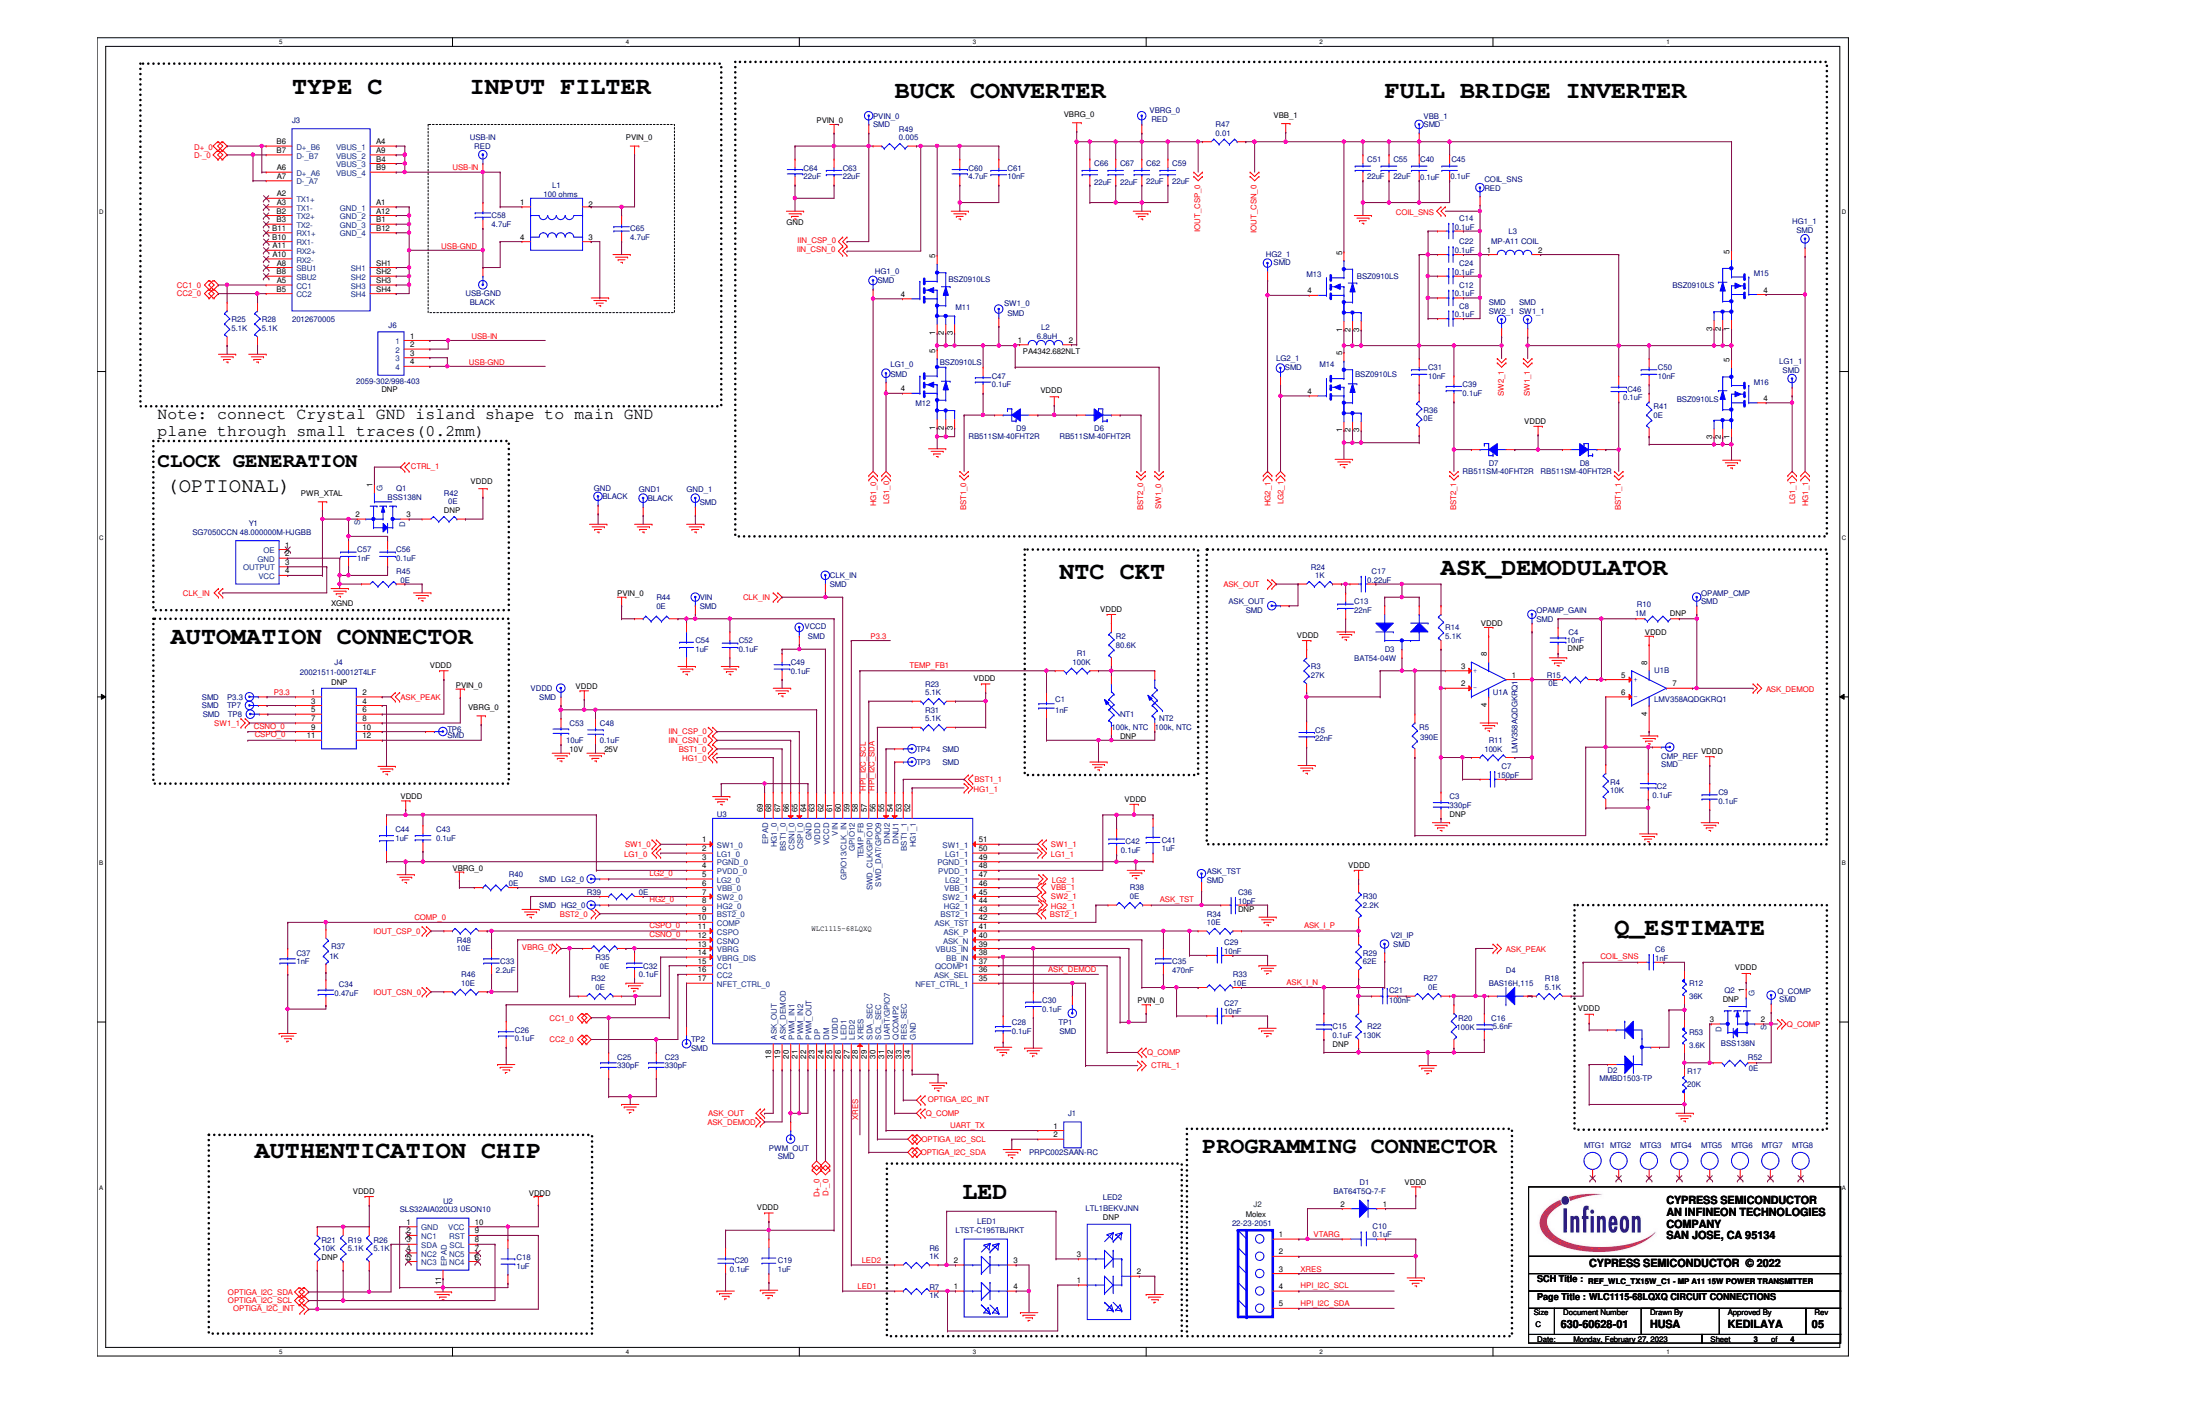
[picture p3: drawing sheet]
# OrCAD Capture schematic REF_WLC_TX15W_C1-MP A11 15W POWER TRANSMITTER REV05.DSN

## Sheets
1 02: BLOCK DIAGRAM: title: REF_WLC_TX15W_C1 - MP A11 15W POWER TRANSMITTER; rev: 05; note: 630-60628-01
2 01: TITLE PAGE
3 04: REVISION HISTORY
4 03: WLC1115 CIRCUIT CONNECTION: size C

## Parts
ASK_OUT  SMD  [SMDTP]
ASK_TST  SMD  [SMDTP]
C1  1nF  [capc1608x90n_ty]
C2  0.1uF  [capc1005x56n_cyps]
C3  330pF  [capc1608x90n_ty]
C4  10nF  [capc1608x90n_ty]
C5  22nF  [capc1608x90n_ty]
C6  1nF  [capc1608x90n_ty]
C7  150pF  [capc1608x90n_ty]
C8  0.1uF  [CAPC3216X190N_A]
C9  0.1uF  [capc1005x56n_cyps]
C10  0.1uF  [capc1005x56n_cyps]
C12  0.1uF  [CAPC3216X190N_A]
C13  22nF  [capc1608x90n_ty]
C14  0.1uF  [CAPC3216X190N_A]
C15  0.1uF  [capc1005x56n_cyps]
C16  5.6nF  [capc1608x90n_ty]
C17  0.22uF  [capc1608x90n_ty]
C18  1uF  [CAPC1005X56N_CYPS]
C19  1uF  [CAPC1005X56N_CYPS]
C20  0.1uF  [capc1005x56n_cyps]
C21  100nF  [capc1608x90n_ty]
C22  0.1uF  [CAPC3216X190N_A]
C23  330pF  [capc1608x90n_ty]
C24  0.1uF  [CAPC3216X190N_A]
C25  330pF  [capc1608x90n_ty]
C26  0.1uF  [capc1005x56n_cyps]
C27  10nF  [capc1608x90n_ty]
C28  0.1uF  [capc1005x56n_cyps]
C29  10nF  [capc1608x90n_ty]
C30  0.1uF  [capc1005x56n_cyps]
C31  10nF  [capc1608x90n_ty]
C32  0.1uF  [capc1005x56n_cyps]
C33  2.2uF  [capc1005x56n_cyps]
C34  0.47uF  [capc1608x90n_ty]
C35  470nF  [capc1005x56n_cyps]
C36  10pF  [capc1608x90n_ty]
C37  1nF  [capc1608x90n_ty]
C39  0.1uF  [capc1005x56n_cyps]
C40  0.1uF  [capc1608x90n_ty]
C41  1uF  [CAPC1005X56N_CYPS]
C42  0.1uF  [capc1005x56n_cyps]
C43  0.1uF  [capc1005x56n_cyps]
C44  1uF  [CAPC1005X56N_CYPS]
C45  0.1uF  [capc1608x90n_ty]
C46  0.1uF  [capc1005x56n_cyps]
C47  0.1uF  [capc1005x56n_cyps]
C48  0.1uF  [capc1005x56n_cyps]
C49  0.1uF  [capc1005x56n_cyps]
C50  10nF  [capc1608x90n_ty]
C51  22uF  [capc2012X70n_murata]
C52  0.1uF  [capc1005x56n_cyps]
C53  10uF  [capc2012X70n_murata]
C54  1uF  [CAPC1005X56N_CYPS]
C55  22uF  [capc2012X70n_murata]
C56  0.1uF  [capc1005x56n_cyps]
C57  1nF  [capc1608x90n_ty]
C58  4.7uF  [capc2012X70n_murata]
C59  22uF  [CAPC3216X190N_A]
C60  4.7uF  [capc2012X70n_murata]
C61  10nF  [capc1608x90n_ty]
C62  22uF  [CAPC3216X190N_A]
C63  22uF  [CAPC3216X190N_A]
C64  22uF  [CAPC3216X190N_A]
C65  4.7uF  [capc2012X70n_murata]
C66  22uF  [CAPC3216X190N_A]
C67  22uF  [CAPC3216X190N_A]
CLK_IN  SMD  [SMDTP]
CMP_REF  SMD  [SMDTP]
COIL_SNS  RED  [TP-43R_S]
D1  BAT64T5Q-7-F  [BAT64T5Q-7-F]
D2  MMBD1503-TP  [sot23_1_2_3]
D3  BAT54-04W  [BAT5404W]
D4  BAS16H,115  [SOD123F_NXP]
D6  RB511SM-40FHT2R  [SOD-523N]
D7  RB511SM-40FHT2R  [SOD-523N]
D8  RB511SM-40FHT2R  [SOD-523N]
D9  RB511SM-40FHT2R  [SOD-523N]
GND  BLACK  [TP-43R_S]
GND1  BLACK  [TP-43R_S]
GND_1  SMD  [SMDTP]
HG1_0  SMD  [SMDTP]
HG1_1  SMD  [SMDTP]
HG2_0  SMD  [SMDTP]
HG2_1  SMD  [SMDTP]
J1  PRPC002SAAN-RC  [HDR2X1]
J2  22-23-2051  [HDR5_KEYED_M]
J3  2012670005  [MOLEX_2012670005]
J4  20021511-00012T4LF  [20021511-00012T4LF]
J6  2059-302/998-403  [WAGO_2059-302998-403]
L1  100 ohms  [DLW5BTM101TQ2L]
L2  6.8uH  [PA4342-682NLT]
L3  MP-A11 COIL  [WURTH_760308103146_CYPS_OFFSET]
LED1  LTST-C195TBJRKT  [LTST-C195TBJRKT]
LED2  LTL1BEKVJNN  [LTL1BEKVJNN]
LG1_0  SMD  [SMDTP]
LG1_1  SMD  [SMDTP]
LG2_0  SMD  [SMDTP]
LG2_1  SMD  [SMDTP]
M11  BSZ0910LS  [INFINEON-PG-TSDSON-8-32]
M12  BSZ0910LS  [INFINEON-PG-TSDSON-8-32]
M13  BSZ0910LS  [INFINEON-PG-TSDSON-8-32]
M14  BSZ0910LS  [INFINEON-PG-TSDSON-8-32]
M15  BSZ0910LS  [INFINEON-PG-TSDSON-8-32]
M16  BSZ0910LS  [INFINEON-PG-TSDSON-8-32]
MTG1  MTG_125  [MTG330_390]
MTG2  MTG_125  [MTG330_390]
MTG3  MTG_125  [MTG330_390]
MTG4  MTG_125  [MTG330_390]
MTG5  MTG_125  [MTG330_390]
MTG6  MTG_125  [MTG330_390]
MTG7  MTG_125  [MTG330_390]
MTG8  MTG_125  [MTG330_390]
NT1  100k, NTC  [resc1608x55n_pec]
NT2  100k, NTC  [NXFT15WF104FEAB021]
OPAMP_CMP  SMD  [SMDTP]
OPAMP_GAIN  SMD  [SMDTP]
P3.3  SMD  [SMDTP]
PVIN_0  SMD  [SMDTP]
PWM_OUT  SMD  [SMDTP]
Q1  BSS138N  [SOT23_1_2_3]
Q2  BSS138N  [SOT23_1_2_3]
Q_COMP  SMD  [SMDTP]
R1  100K  [resc1608x55n_pec]
R2  80.6K  [resc1608x55n_pec]
R3  27K  [resc1608x55n_pec]
R4  10K  [resc1608x55n_pec]
R5  390E  [resc1608x55n_pec]
R6  1K  [resc1608x55n_pec]
R7  1K  [resc1608x55n_pec]
R10  1M  [resc1608x55n_pec]
R11  100K  [resc1608x55n_pec]
R12  36K  [resc1608x55n_pec]
R14  5.1K  [resc1608x55n_pec]
R15  0E  [resc1608x55n_pec]
R17  20K  [resc1608x55n_pec]
R18  5.1K  [resc1608x55n_pec]
R19  5.1K  [resc1608x55n_pec]
R20  100K  [resc1608x55n_pec]
R21  10K  [resc1608x55n_pec]
R22  130K  [resc1608x55n_pec]
R23  5.1K  [resc1608x55n_pec]
R24  1K  [resc1608x55n_pec]
R25  5.1K  [resc1608x55n_pec]
R26  5.1K  [resc1608x55n_pec]
R27  0E  [resc1608x55n_pec]
R28  5.1K  [resc1608x55n_pec]
R29  62E  [resc1608x55n_pec]
R30  2.2K  [resc1608x55n_pec]
R31  5.1K  [resc1608x55n_pec]
R32  0E  [RESC1005X40N_PEC]
R33  10E  [RESC1005X40N_PEC]
R34  10E  [RESC1005X40N_PEC]
R35  0E  [resc1608x55n_pec]
R36  0E  [resc1608x55n_pec]
R37  1K  [resc1608x55n_pec]
R38  0E  [RESC1005X40N_PEC]
R39  0E  [RESC1005X40N_PEC]
R40  0E  [RESC1005X40N_PEC]
R41  0E  [resc1608x55n_pec]
R42  0E  [resc1608x55n_pec]
R44  0E  [resc1608x55n_pec]
R45  0E  [resc1608x55n_pec]
R46  10E  [RESC1005X40N_PEC]
R47  0.01  [R1206_OHMITE]
R48  10E  [RESC1005X40N_PEC]
R49  0.005  [R1206_OHMITE]
R52  0E  [RESC1005X40N_PEC]
R53  3.6K  [resc1608x55n_pec]
SW1_0  SMD  [SMDTP]
SW1_1  SMD  [SMDTP]
SW2_1  SMD  [SMDTP]
TP1  SMD  [SMDTP]
TP2  SMD  [SMDTP]
TP3  SMD  [SMDTP]
TP4  SMD  [SMDTP]
TP6  SMD  [SMDTP]
TP7  SMD  [SMDTP]
TP8  SMD  [SMDTP]
U1  LMV358AQDGKRQ1  [DGK8]  (sections A,B)
U2  SLS32AIA020U3 USON10  [PG-USON-10-2]
U3  WLC1115-68LQXQ  [QFN40P800X800X60-69N_cus]
USB-GND  BLACK  [TP-43R_S]
USB-IN  RED  [TP-43R_S]
V2I_IP  SMD  [SMDTP]
VBB_1  SMD  [SMDTP]
VBRG_0  RED  [TP-43R_S]
VCCD  SMD  [SMDTP]
VDDD  SMD  [SMDTP]
VIN  SMD  [SMDTP]
Y1  SG7050CCN 48.000000M-HJGBB  [SG7050CCN48000000M-HJGBB]

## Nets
GND: C1.1 C2.2 C3.2 C4.2 C5.1 C9.1 C10.2 C13.1 C15.1 C16.1 C18.2 C19.2 C20.1 C23.2 C25.2 C26.2 C27.2 C28.2 C29.2 C30.2 C32.2 C34.2 C36.2 C37.2 C40.1 C41.2 C42.2 C43.2 C44.2 C45.1 C48.1 C49.1 C51.1 C52.1 C53.2 C54.2 C55.1 C59.1 C60.2 C61.1 C62.1 C63.1 C64.2 C65.1 C66.1 C67.1 D2.1 GND.1 GND1.1 GND_1.1 J1.2 J2.2 J4.4 L1.3 LED1.3 LED1.4 LED2.2 M12.1(S) M12.2(S) M12.3(S) M14.1(S) M14.2(S) M14.3(S) M16.1(S) M16.2(S) M16.3(S) NT1.1 NT2.1 R4.1 R17.1 R20.1 R22.1 R25.1 R28.1 R36.1 R39.2 R41.1 R45.2 U1.4(V-) U2.1(GND) U2.11(EPAD) U3.3(PGND_0) U3.34(GND) U3.49(PGND_1) U3.64(GND) U3.69(EPAD)
PVIN_0: C28.1 C30.1 C63.2 C64.1 C65.2 J4.8 L1.2 PVIN_0.1 R44.2 R49.2 U3.38(BB_IN) U3.39(VBUS_IN) U3.65(CSPI_0)
VDDD: C9.2 C18.1 C19.1 C20.2 C41.1 C42.1 C43.1 C44.1 C48.2 C53.1 D1.1(CATHODE) D2.2 D6.1(ANODE) D7.1(ANODE) D8.1(ANODE) D9.1(ANODE) J4.6 Q2.1(G) R2.2 R3.2 R19.1 R21.2 R23.1 R26.1 R30.2 R31.1 R42.2 U1.8(V+) U2.10(VCC) U3.4(PVDD_0) U3.25(VDDD) U3.48(PVDD_1) U3.63(VDDD) VDDD.1
ASK_DEMOD: OPAMP_CMP.1 R10.1 U1.7(OUT) U3.19(ASK_DEMOD) U3.36(ASK_SEL)
ASK_I_N: C15.2 C21.2 R22.2 R29.1 R33.2 V2I_IP.1
ASK_I_P: R29.2 R30.1 R34.2
ASK_OUT: ASK_OUT.1 R24.1 U3.18(ASK_OUT)
ASK_PEAK: C16.2 D4.1(CATHODE) J4.2 R20.2 R27.2
ASK_TST: ASK_TST.1 C36.1 R38.2
BST1_0: C47.2 D9.2(CATHODE) U3.67(BST1_0)
BST1_1: C46.1 D8.2(CATHODE) U3.53(BST1_1)
BST2_0: D6.2(CATHODE) U3.9(BST2_0)
BST2_1: C39.2 D7.2(CATHODE) U3.43(BST2_1)
CC1_0: C25.1 J3.A5(CC1) R25.2 U3.15(CC1)
CC2_0: C23.1 J3.B5(CC2) R28.2 U3.16(CC2)
CLK_IN: CLK_IN.1 U3.60(GPIO13/CLK_IN) Y1.3(OUTPUT)
COIL_SNS: C6.2 C8.1 C12.1 C14.1 C22.1 C24.1 COIL_SNS.1 L3.1 R18.1
COMP_0: C37.1 R37.1 U3.10(COMP)
CSNO_0: C33.2 J4.9 R46.1 U3.12(CSNO)
CSPO_0: C33.1 J4.11 R48.1 U3.11(CSPO)
CTRL_1: Q1.1(G) TP1.1 U3.35(NFET_CTRL_1)
D+_0: J3.A6(D+) J3.B6(D+) U3.23(DP)
D-_0: J3.A7(D-) J3.B7(D-) U3.24(DM)
HG1_0: HG1_0.1 M11.4(G) U3.68(HG1_0)
HG1_1: HG1_1.1 M15.4(G) U3.52(HG1_1)
HG2_0: HG2_0.1 U3.8(HG2_0)
HG2_1: HG2_1.1 M13.4(G) U3.44(HG2_1)
HPI_I2C_SCL: J2.4 R23.2 U3.57(SWD_CLK/GPIO10)
HPI_I2C_SDA: J2.5 R31.2 U3.56(SWD_DAT/GPIO9)
IIN_CSN_0: C60.1 C61.2 M11.5(D) R49.1 U3.66(CSNI_0)
IOUT_CSN_0: C40.2 C45.2 C51.2 C55.2 M13.5(D) M15.5(D) R46.2 R47.2 U3.46(VBB_1) VBB_1.1
IOUT_CSP_0: C59.2 C62.2 C66.2 C67.2 J4.12 L2.2 R32.1 R35.1 R40.2 R47.1 R48.2 VBRG_0.1
LED1: R7.2 U3.26(LED1)
LED2: R6.1 U3.27(LED2)
LG1_0: LG1_0.1 M12.4(G) U3.2(LG1_0)
LG1_1: LG1_1.1 M16.4(G) U3.50(LG1_1)
LG2_0: LG2_0.1 U3.5(LG2_0)
LG2_1: LG2_1.1 M14.4(G) U3.47(LG2_1)
OPTIGA_I2C_INT: R21.1 U2.9(RST) U3.33(RES_SEC)
OPTIGA_I2C_SCL: R19.2 U2.8(SCL) U3.30(SCL_SEC)
OPTIGA_I2C_SDA: R26.2 U2.3(SDA) U3.29(SDA_SEC)
P3.3: J4.1 P3.3.1 U3.59(GPIO12)
PWR_XTAL: C56.2 C57.2 Q1.2(S) Y1.4(VCC)
Q_COMP: Q2.2(S) Q_COMP.1 R52.2 U3.32(QCOMP2) U3.37(QCOMP1)
SW1_0: C47.1 L2.1 M11.1(S) M11.2(S) M11.3(S) M12.5(D) SW1_0.1 U3.1(SW1_0)
SW1_1: C46.2 C50.2 J4.7 L3.2 M15.1(S) M15.2(S) M15.3(S) M16.5(D) SW1_1.1 U3.51(SW1_1)
SW2_1: C8.2 C12.2 C14.2 C22.2 C24.2 C31.2 C39.1 M13.1(S) M13.2(S) M13.3(S) M14.5(D) SW2_1.1 U3.45(SW2_1)
TEMP_FB1: C1.2 R1.1 U3.58(TEMP_FB)
UART_TX: J1.1 U3.31(UART/GPIO7)
USB-GND: C58.2 J3.A1(GND_1) J3.A12(GND_2) J3.B1(GND_3) J3.B12(GND_4) J3.SH1 J3.SH2 J3.SH3 J3.SH4 J6.3 J6.4 L1.4 USB-GND.1
USB-IN: C58.1 J3.A4(VBUS_1) J3.A9(VBUS_2) J3.B4(VBUS_3) J3.B9(VBUS_4) J6.1 J6.2 L1.1 USB-IN.1
VTARG: C10.1 D1.2(ANODE) J2.1
XGND: C56.1 C57.1 R45.1 Y1.2(GND)
XRES: J2.3 U3.28(XRES)
N17266296: C13.2 C17.2 R24.2
N17266302: C17.1 D3.1 D3.2 R14.2
N17266408: C52.2 C54.1 R44.1 U3.61(VIN) VIN.1
N17266412: C4.1 R10.2 R15.1 U1.5(+IN)
N17266446: C7.2 OPAMP_GAIN.1 R11.1 R15.2 U1.1(OUT)
N17266499: C3.1 C7.1 R11.2 R14.1 U1.2(-IN)
N17266517: C5.2 D3.3 R3.1 R5.2 U1.3(+IN)
N17266525: C49.2 U3.62(VCCD) VCCD.1
N17266710: NT1.2 NT2.2 R1.2 R2.1
N17266728: C2.1 CMP_REF.1 R4.2 R5.1 U1.6(-IN)
N17266899: TP3.1 U3.54(DNU1)
N17266990: TP4.1 U3.55(DNU2)
N17267333: R40.1 U3.6(VBB_0)
N17267373: R39.1 U3.7(SW2_0)
N17267382: R38.1 U3.42(ASK_TST)
N17267481: C29.1 C35.1 R34.1 U3.41(ASK_P)
N17267522: C27.1 C35.2 R33.1 U3.40(ASK_N)
N17267544: C32.1 R35.2 U3.13(VBRG)
N17267694: TP2.1 U3.17(NFET_CTRL_0)
N17267821: D4.2(ANODE) R18.2
N17267826: C6.1 R12.1
N17267838: C26.1 R32.2 U3.14(VBRG_DIS)
N17268032: Q2.3(D) R17.2 R52.1 R53.2
N17268063: PWM_OUT.1 U3.20(PWM_IN1) U3.21(PWM_IN2) U3.22(PWM_OUT)
N17268447: LED1.2 LED2.3(green) R6.2
N17268530: LED1.1 LED2.1(red) R7.1
N17271522: Q1.3(D) R42.1
N17272069: J4.3 TP7.1
N17272080: J4.5 TP8.1
N17272097: J4.10 TP6.1
N17336659: C50.1 R41.2
N17350742: C34.1 R37.2
N17474976: C31.1 R36.2
N17493111: D2.3 R12.2 R53.1
N17532046: C21.1 R27.1

Not connected (* = marked no-connect by the designer): J3 A2(TX1+)* A3(TX1-)* A8(SBU1)* A10(RX2-)* A11(RX2+)* B2(TX2+)* B3(TX2-)* B8(SBU2)* B10(RX1-)* B11(RX1+)*; MTG1 1*; MTG2 1*; MTG3 1*; MTG4 1*; MTG5 1*; MTG6 1*; MTG7 1*; MTG8 1*; U2 2(NC1)* 4(NC2)* 5(NC3)* 6(NC4)* 7(NC5)*; Y1 1(OE)*

## Notes on the sheets
sheet 2
- REF_WLC_TX15W_C1 - MP A11 15W POWER TRANSMITTER
- CONTENTS
- PAGE
- DESCRIPTION
- 01
- TITLE & TABLE OF CONTENTS
- 02
- OVERALL BLOCK DIAGRAM
- 03
- WLC1115 CIRCUIT CONNECTION
- 04
- REVISION HISTORY
sheet 3
- REVISION HISTORY
- Rev
- DESCRIPTION
- DATE
- 01
- Initial Release
- 30NOV2021
- 02
- 1. Dual FETs M1, M2, M3 replaced with individual FETs M11 to M16
  2. DC bus HF caps C40, C45 changed to 100nF
  3. Snubber caps C31, C50 changed to 10nF
  5. Optional shunt resistor R43 removed
  4. L2 part changed to PA4342.682NLT
  5. Connector options J6 added for external power supply connections
  6. D2 part changed to MMBD1503-TP
  7. Q2, R52 and R53 added in Q_ESTIMATE circuit. R12 changed to 36K
  8. Signals swapped on automation connector J4
  9. Through hole test point added for GND in control section
  10. Optional 0E resistors R8, R13 and R16 removed and shorted
- 25DEC2021
- 03
- 1. Removed  GND2 Testpoint
  2. Changed R5 to 390 ohm
  3. U3 part details updated
- 22FEB2022
- 04
- 1. D+ & D- net updated as per C-type connector pin.
- 31MAR2022
- 05
- 1. Changed R30 to 2.2K
  2. Changed R29 to 62 ohm
  3. Changed C21 to 100nF 50V
- 27FEB2023
sheet 4
- TYPE C
- INPUT FILTER
- BUCK CONVERTER
- FULL BRIDGE INVERTER
- Note: connect Crystal GND island shape to main GND
  plane through small traces(0.2mm)
- CLOCK GENERATION
- (OPTIONAL)
- NTC CKT
- ASK_DEMODULATOR
- AUTOMATION CONNECTOR
- Q_ESTIMATE
- WLC1115-68LQXQ
- PROGRAMMING CONNECTOR
- AUTHENTICATION CHIP
- LED
